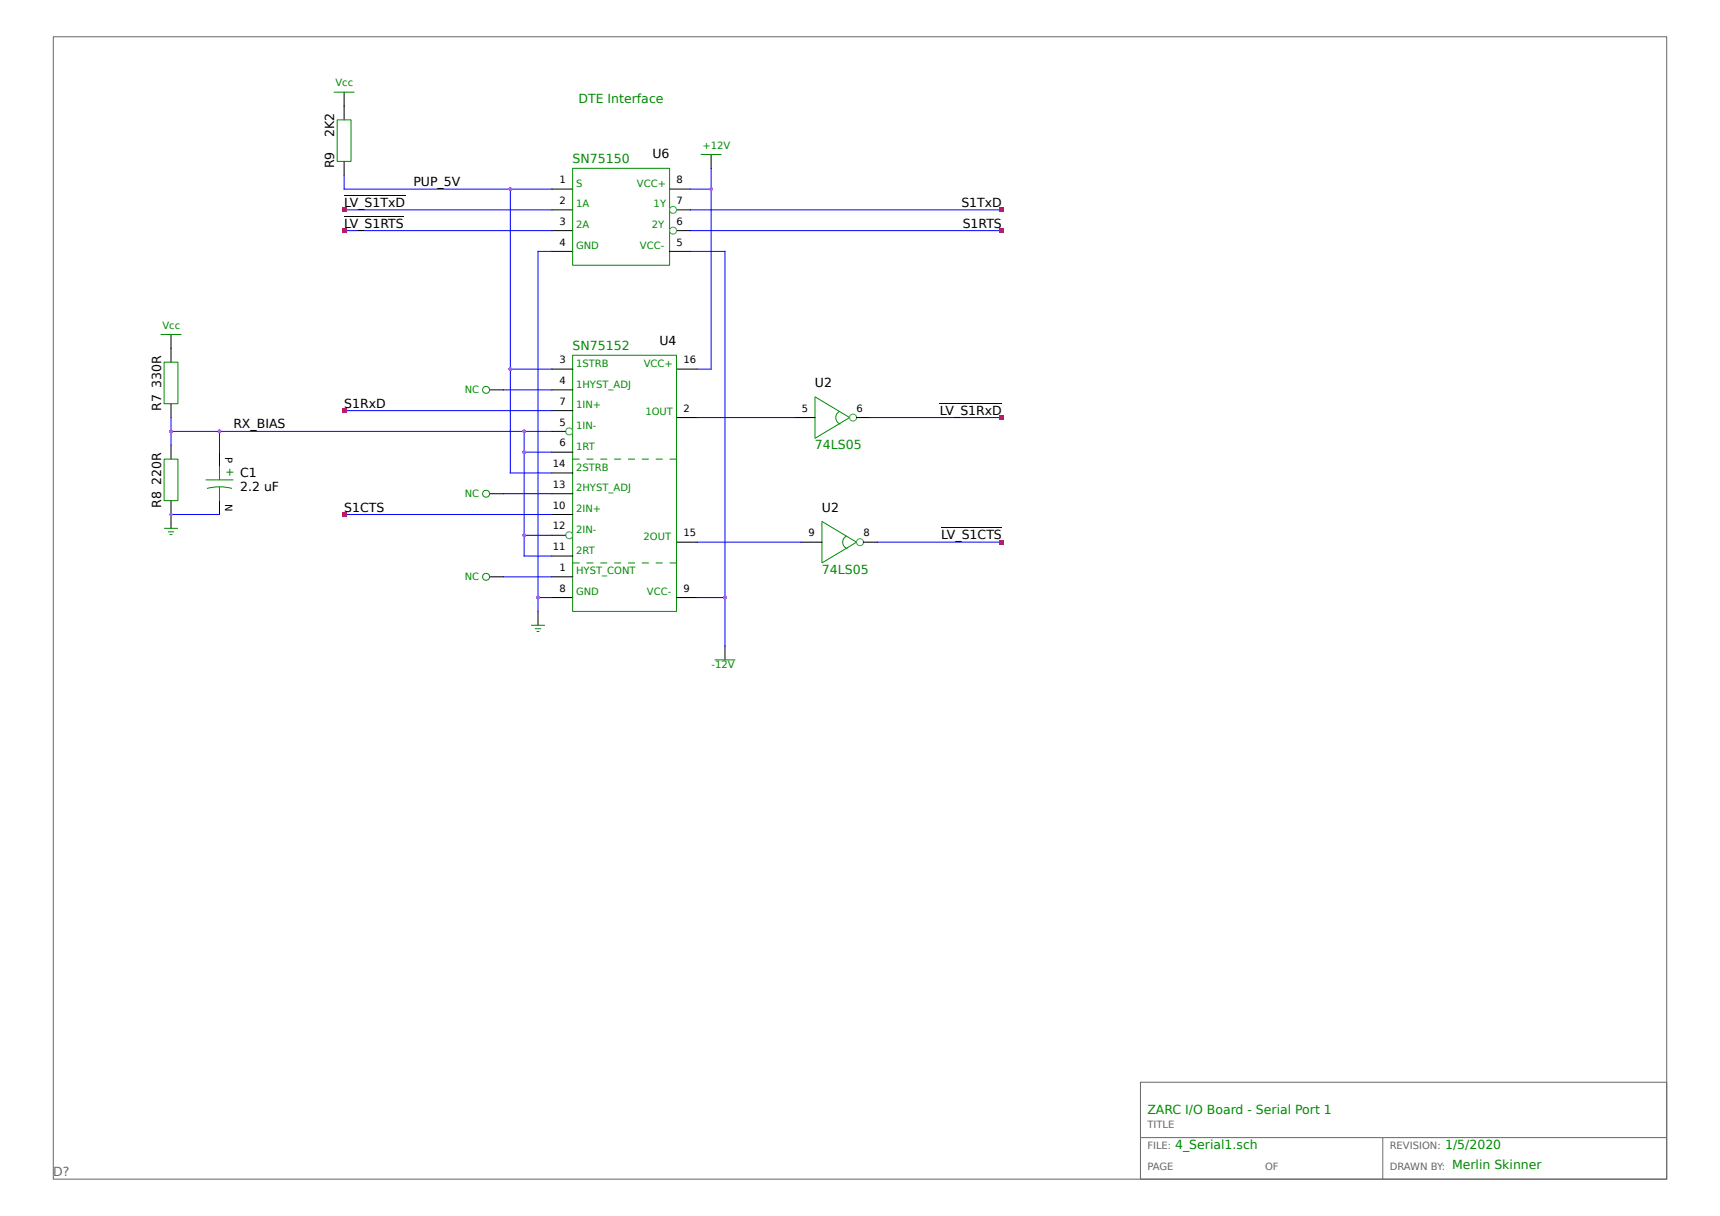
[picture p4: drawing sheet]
<svg xmlns="http://www.w3.org/2000/svg" width="297mm" height="210mm" viewBox="0 0 297 210" stroke-linecap="round" stroke-linejoin="round" font-family="sans-serif">
<path d="M9.2 6.3h278.6v197.3h-278.6zM196.9 186.9h90.9v16.7h-90.9zM196.9 196.5h90.9M238.8 196.5v7.1" fill="none" stroke="#666" stroke-width=".17"/>
<g fill="none" stroke="#000" stroke-width=".17">
<path d="M59.4 15.9v4.8M59.4 33.8h10.6M59.4 37.3h10.3M59.4 27.9v2.4M95.3 32.7h3.6M95.3 36.2h3.6M95.3 39.8h3.6M115.6 32.7h3.6M116.8 36.2h2.4M116.8 39.8h2.4M122.8 26.7v2.4M29.5 57.8v4.7"/>
<path d="M95.3 43.4h3.6M115.6 43.4h3.6M29.5 69.7v2.4M29.5 76.9v2.4M37.9 78.1v2.4M84.5 67.3h2.4M95.3 63.7h3.6M95.3 67.3h3.6M95.3 70.9h3.6M95.3 74.5h2.4M95.3 78.1h3.6M116.8 63.7h3.6"/>
<path d="M116.8 72.1h3.6M137.1 72.1h3.6M147.9 72.1h2.4M162.3 69.6h10.7M29.5 86.5v4.7M37.9 86.5v2.4M84.5 85.3h2.4M84.5 99.6h2.4M95.3 81.7h3.6M95.3 85.3h3.6M95.3 88.9h3.6M95.3 92.4h2.4"/>
<path d="M95.3 96h3.6M95.3 99.6h3.6M116.8 93.6h3.6M138.3 93.6h3.6M149.1 93.6h2.4M162.5 91.2h10.5M92.9 105.6v2.4M95.3 103.2h3.6M116.8 103.2h3.6M125.2 111.6v2.4"/>
</g>
<g fill="none" stroke="#008b00" stroke-width=".17">
<path d="M57.6 15.9h3.6M58.2 20.7h2.4v7.2h-2.4zM98.9 29.1h16.7v16.7h-16.7zM121 26.7h3.6M27.7 57.8h3.6M28.3 62.5h2.4v7.2h-2.4zM28.3 79.3h2.4v7.2h-2.4zM98.9 61.4h17.9v44.2h-17.9zM140.7 68.5l6 3.6-6 3.6zM145 71a1.2 1.2 0 0 0-.7 1.2 1.2 1.2 0 0 0 .8 1M28.3 91.2h2.4M29 91.8h1.1"/>
<path d="M29.3 92.3h.5M35.5 82.9h4.8M35.7 84.4l1.9-.3h1.2l1.3 .3M37.9 80.5v2.4M37.9 84.1v2.4M39.1 81.5h1.2M39.7 81v1.2M141.9 90l6 3.6-6 3.6zM146.2 92.6a1.2 1.2 0 0 0-.7 1.1 1.2 1.2 0 0 0 .8 1.1M91.7 108h2.4M92.4 108.6h1M92.7 109.1h.4"/>
<path d="M123.4 114h3.6"/>
<circle cx="83.9" cy="67.3" r=".6"/>
<circle cx="83.9" cy="99.6" r=".6"/>
<circle cx="83.9" cy="85.3" r=".6"/>
</g>
<g fill="none" stroke="#008b8b" stroke-width=".17">
<circle cx="116.2" cy="39.8" r=".6"/>
<circle cx="116.2" cy="36.2" r=".6"/>
<circle cx="98.3" cy="74.5" r=".6"/>
<circle cx="147.3" cy="72.1" r=".6"/>
<circle cx="98.3" cy="92.4" r=".6"/>
<circle cx="148.5" cy="93.6" r=".6"/>
</g>
<path d="M98.9 79.3h17.9M98.9 97.2h17.9" fill="none" stroke="#008b00" stroke-width=".17" stroke-dasharray="1.2 1.2" stroke-linecap="butt"/>
<g fill="none" stroke="#00f" stroke-width=".17">
<path d="M59.4 30.3v2.4h35.9M59.4 36.2h35.9M59.4 39.8h35.9M88.1 32.7v49h7.2M119.2 32.7h3.6M119.2 36.2h53.8M119.2 39.8h53.8M122.8 29.1v34.6h-2.4M95.3 43.4h-2.4v62.2M119.2 43.4h6v68.2M29.5 74.5h65.8M29.5 72.1v4.8"/>
<path d="M37.9 74.5v3.6M59.4 70.9h35.9M86.9 67.3h8.4M88.1 63.7h7.2M90.5 78.1h4.8M90.5 74.5v21.5h4.8M120.4 72.1h16.7M150.3 72.1h22.7M29.5 88.9h8.4M59.4 88.9h35.9M86.9 85.3h8.4M86.9 99.6h8.4"/>
<path d="M90.5 92.4h4.8M120.4 93.6h17.9M151.5 93.6h21.5M92.9 103.2h2.4M120.4 103.2h4.8"/>
</g>
<g fill="#a020f0">
<path d="M125 103h.4l.1 .2-.1 .2h-.4l-.1-.2z"/>
<path d="M122.6 32.4h.4l.1 .3-.1 .2h-.4l-.1-.2z"/>
<path d="M92.7 103h.4l.1 .2-.1 .2h-.4l-.1-.2z"/>
<path d="M87.9 63.5h.4l.1 .2-.1 .3h-.4l-.1-.3z"/>
<path d="M87.9 32.4h.4l.1 .3-.1 .2h-.4l-.1-.2z"/>
</g>
<g fill="#f00">
<path d="M172.7 35.9h.7v.7h-.7z"/>
<path d="M172.7 39.5h.7v.7h-.7z"/>
<path d="M59.1 70.6h.7v.7h-.7z"/>
<path d="M59.1 88.5h.7v.7h-.7z"/>
</g>
<path d="M87.9 32.4h.4l.1 .3-.1 .2h-.4l-.1-.2z" fill="#a020f0"/>
<g fill="#f00">
<path d="M59.1 35.9h.7v.7h-.7z"/>
<path d="M59.1 39.5h.7v.7h-.7z"/>
<path d="M172.7 71.8h.7v.7h-.7z"/>
<path d="M172.7 93.3h.7v.7h-.7z"/>
</g>
<g fill="#a020f0">
<path d="M90.3 74.3h.4l.1 .2-.1 .2h-.4l-.1-.2z"/>
<path d="M29.3 74.3h.4l.1 .2-.1 .2h-.4l-.1-.2z"/>
<path d="M37.7 74.3h.4l.1 .2-.1 .2h-.4l-.1-.2z"/>
<path d="M90.3 77.9h.4l.1 .2-.1 .2h-.4l-.1-.2z"/>
<path d="M90.3 92.2h.4l.1 .2-.1 .3h-.4l-.1-.3z"/>
<path d="M29.3 88.6h.4l.1 .3-.1 .2h-.4l-.1-.2z"/>
</g>
<g font-size="2.2" fill="#008b00">
<text x="99.9" y="17.8">DTE Interface</text>
<text x="98.9" y="28.1">SN75150</text>
<text x="98.9" y="60.4">SN75152</text>
<text x="140.7" y="77.6">74LS05</text>
<text x="141.9" y="99.1">74LS05</text>
<text x="198.1" y="192.4">ZARC I/O Board - Serial Port 1</text>
<text x="202.9" y="198.3">4_Serial1.sch</text>
<text x="249.5" y="198.3">1/5/2020</text>
<text x="250.7" y="201.9">Merlin Skinner</text>
</g>
<g font-size="2.2">
<text x="57.7" y="23.7" transform="rotate(-90 57.7 23.7)">2K2</text>
<text x="57.7" y="29.1" transform="rotate(-90 57.7 29.1)">R9</text>
<text x="112.7" y="27.4">U6</text>
<text x="59.4" y="35.7">LV_S1TxD</text>
<text x="71.4" y="32.1">PUP_5V</text>
<text x="166" y="35.7">S1TxD</text>
<text x="59.4" y="39.3">LV_S1RTS</text>
<text x="166.2" y="39.3">S1RTS</text>
<text x="113.9" y="59.6">U4</text>
<text x="27.8" y="70.9" transform="rotate(-90 27.8 70.9)">R7 330R</text>
<text x="59.4" y="70.4">S1RxD</text>
<text x="140.7" y="66.8">U2</text>
<text x="162.3" y="71.6">LV_S1RxD</text>
<text x="40.3" y="74">RX_BIAS</text>
<text x="41.5" y="82.4">C1</text>
<text x="27.8" y="87.7" transform="rotate(-90 27.8 87.7)">R8 220R</text>
<text x="41.5" y="84.8">2.2 uF</text>
<text x="59.4" y="88.3">S1CTS</text>
<text x="141.9" y="88.3">U2</text>
<text x="162.5" y="93.1">LV_S1CTS</text>
</g>
<text font-size="2.2" fill="#666" x="9.2" y="203.1">D?</text>
<g font-size="1.7" fill="#008b00">
<text x="57.9" y="14.9">Vcc</text>
<text x="121.3" y="25.7">+12V</text>
<text x="99.5" y="32.2">S</text>
<text x="99.5" y="35.8">1A</text>
<text x="110" y="32.2">VCC+</text>
<text x="112.9" y="35.8">1Y</text>
<text x="99.5" y="39.4">2A</text>
<text x="112.6" y="39.4">2Y</text>
<text x="99.5" y="43">GND</text>
<text x="110.5" y="43">VCC-</text>
<text x="28" y="56.8">Vcc</text>
<text x="99.5" y="63.3">1STRB</text>
<text x="111.2" y="63.3">VCC+</text>
<text x="80.2" y="67.9">NC</text>
<text x="99.5" y="66.9">1HYST_ADJ</text>
<text x="99.5" y="70.5">1IN+</text>
<text x="111.4" y="71.7">1OUT</text>
<text x="99.5" y="74.1">1IN-</text>
<text x="99.5" y="77.7">1RT</text>
<text x="99.5" y="81.3">2STRB</text>
<text x="80.2" y="85.9">NC</text>
<text x="99.5" y="84.9">2HYST_ADJ</text>
<text x="99.5" y="88.4">2IN+</text>
<text x="99.5" y="92">2IN-</text>
<text x="99.5" y="95.6">2RT</text>
<text x="111.1" y="93.2">2OUT</text>
<text x="80.2" y="100.2">NC</text>
<text x="99.5" y="99.2">HYST_CONT</text>
<text x="99.5" y="102.8">GND</text>
<text x="111.7" y="102.8">VCC-</text>
<text x="122.9" y="115.3">-12V</text>
</g>
<g font-size="1.7">
<text x="96.6" y="31.6">1</text>
<text x="96.6" y="35.2">2</text>
<text x="116.8" y="31.6">8</text>
<text x="116.8" y="35.2">7</text>
<text x="96.6" y="38.8">3</text>
<text x="116.8" y="38.8">6</text>
<text x="96.6" y="42.4">4</text>
<text x="116.8" y="42.4">5</text>
<text x="96.6" y="62.7">3</text>
<text x="118" y="62.7">16</text>
<text x="96.6" y="66.3">4</text>
<text x="96.6" y="69.9">7</text>
<text x="118" y="71.1">2</text>
<text x="138.4" y="71.1">5</text>
<text x="147.9" y="71.1">6</text>
<text x="96.6" y="73.5">5</text>
<text x="96.6" y="77.1">6</text>
<text x="38.9" y="78.8" transform="rotate(90 38.9 78.8)">P</text>
<text x="95.5" y="80.7">14</text>
<text x="38.9" y="87.1" transform="rotate(90 38.9 87.1)">N</text>
<text x="95.5" y="84.3">13</text>
<text x="95.5" y="87.8">10</text>
<text x="95.5" y="91.4">12</text>
<text x="95.5" y="95">11</text>
<text x="118" y="92.6">15</text>
<text x="139.6" y="92.6">9</text>
<text x="149.1" y="92.6">8</text>
<text x="96.6" y="98.6">1</text>
<text x="96.6" y="102.2">8</text>
<text x="118" y="102.2">9</text>
</g>
<g font-size="1.7" fill="#666">
<text x="198.1" y="194.9">TITLE</text>
<text x="198.1" y="198.4">FILE:</text>
<text x="198.1" y="202">PAGE</text>
<text x="218.4" y="202">OF</text>
<text x="240" y="198.4">REVISION:</text>
<text x="240" y="202">DRAWN BY:</text>
</g>
</svg>
